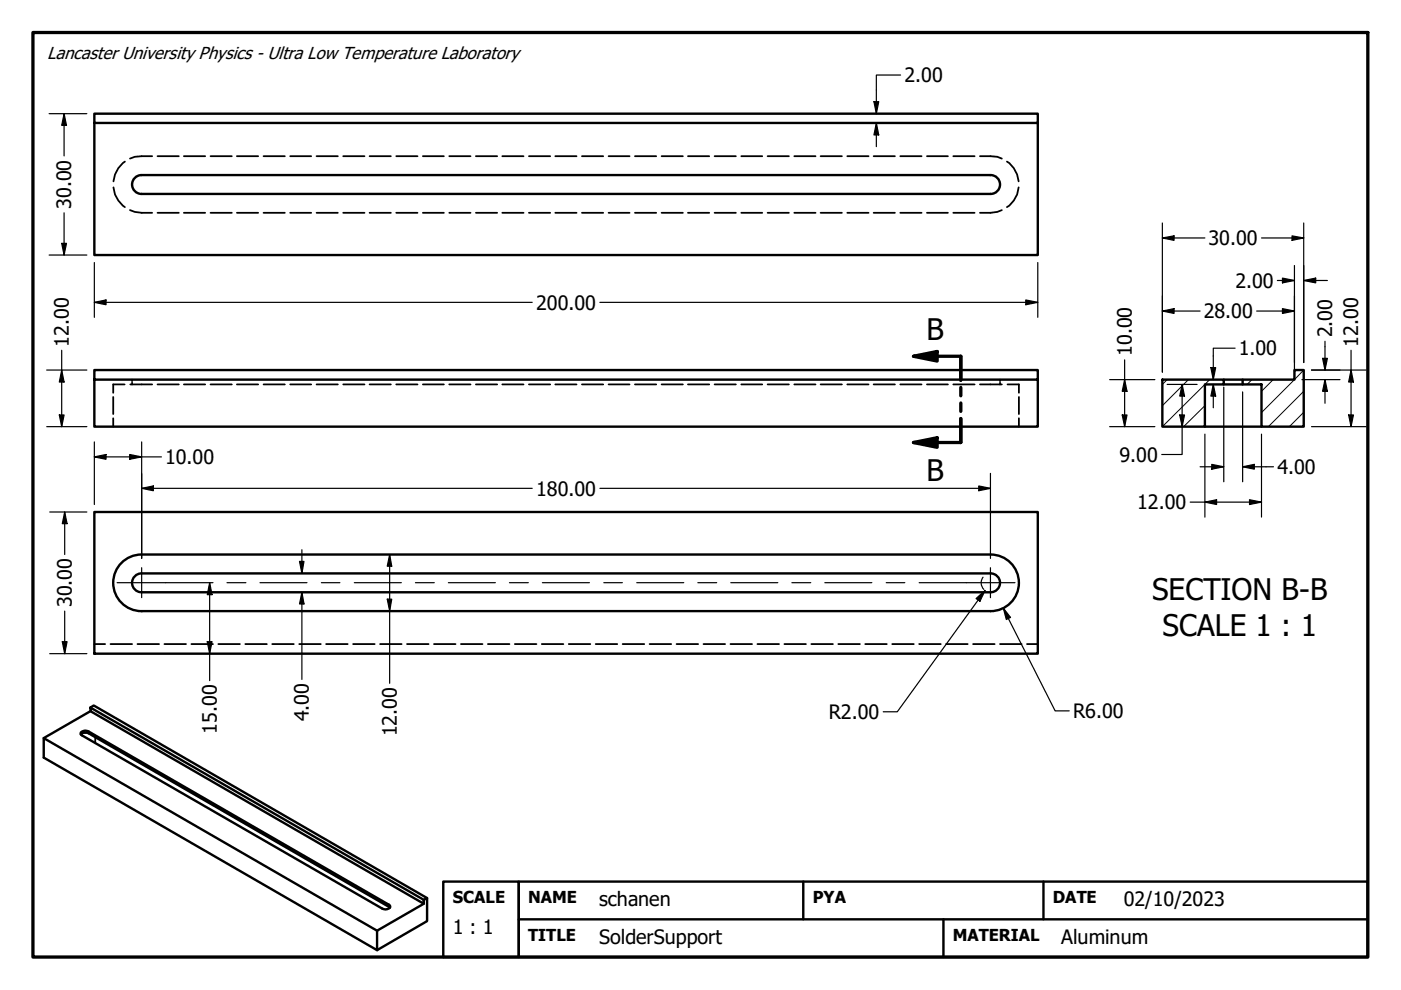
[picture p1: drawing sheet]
<svg xmlns="http://www.w3.org/2000/svg" width="297mm" height="210mm" viewBox="0 0 297 210" stroke-linecap="round" stroke-linejoin="round" font-family="sans-serif">
<!-- layer: Hatch (ANSI) -->
<path d="M276.4 78.5l-8.9 9M247.5 80.5l-1.1 1M252 80.5l-5.6 5.5M255.5 90.5h.1M255.5 86l-4.5 4.5M256.5 80.5l-10.1 10M265.4 80.5l-1 1M269.9 80.5l-2.4 2.5M276.4 87.4l-3 3.1M276.4 83l-7.5 7.5" fill="none" stroke="#000" stroke-width=".21"/>
<!-- layer: Hidden (ANSI) -->
<g fill="none" stroke="#000" stroke-width=".38">
<path d="M24.1 39.7a5.4 5.4 0 0 0 2.4 4.2M26.5 34.3a5.7 5.7 0 0 0-2.4 4.2M32.3 33.1l-3.7 .1-1 .4M33.4 33.1h4.5M39 33.1h4.5M44.6 33.1h4.5M50.2 33.1h4.5M55.9 33.1h4.5M61.5 33.1h4.5M67.1 33.1h4.5M72.8 33.1h4.5M78.4 33.1h4.5"/>
<path d="M84 33.1h4.5M89.7 33.1h4.4M95.2 33.1h4.6M100.9 33.1h4.5M106.5 33.1h4.5M112.1 33.1h4.5M117.7 33.1h4.5M123.4 33.1h4.5M129 33.1h4.5M134.6 33.1h4.5M140.3 33.1h4.5M145.9 33.1h4.5"/>
<path d="M151.5 33.1h4.5M157.2 33.1h4.4M162.8 33.1h4.5M168.4 33.1h4.5M174 33.1h4.5M179.6 33.1h4.5M185.2 33.1h4.5M190.9 33.1h4.5M196.5 33.1h4.5M202.1 33.1h4.5M207.8 33.1l3.7 .1 .9 .4M213.5 34.3a5.5 5.5 0 0 1 2.5 4.2"/>
<path d="M216 39.7a5.3 5.3 0 0 1-2.5 4.2M27.6 44.5l1 .4 1.4 .2h2.3M33.4 45.1h4.5M39 45.1h4.5M44.6 45.1h4.5M50.2 45.1h4.5M55.9 45.1h4.5M61.5 45.1h4.5M67.1 45.1h4.5M72.8 45.1h4.5M78.4 45.1h4.5M84 45.1h4.5"/>
<path d="M89.7 45.1h4.4M95.2 45.1h4.6M100.9 45.1h4.5M106.5 45.1h4.5M112.1 45.1h4.5M117.7 45.1h4.5M123.4 45.1h4.5M129 45.1h4.5M134.6 45.1h4.5M140.3 45.1h4.5M145.9 45.1h4.5M151.5 45.1h4.5"/>
<path d="M157.2 45.1h4.4M162.8 45.1h4.5M168.4 45.1h4.5M174 45.1h4.5M179.6 45.1h4.5M185.2 45.1h4.5M190.9 45.1h4.5M196.5 45.1h4.5M202.1 45.1h4.5M212.4 44.5l-.9 .4-1.5 .2h-2.2M24 84.2v3.6M24 88.7v1.8"/>
<path d="M26.4 81.5h-2.4v1.8M27.6 81.5h4.7M28 80.5v.3M28 81.1v.4M33.4 81.5h4.5M39 81.5h4.5M44.6 81.5h4.5M50.2 81.5h4.5M55.9 81.5h4.5M61.5 81.5h4.5M67.1 81.5h4.5M72.8 81.5h4.5"/>
<path d="M78.4 81.5h4.5M84 81.5h4.5M89.7 81.5h4.4M95.2 81.5h4.6M100.9 81.5h4.5M106.5 81.5h4.5M112.1 81.5h4.5M117.7 81.5h4.5M123.4 81.5h4.5M129 81.5h4.5M134.6 81.5h4.5M140.3 81.5h4.5"/>
<path d="M145.9 81.5h4.5M151.5 81.5h4.5M157.2 81.5h4.4M162.8 81.5h4.5M168.4 81.5h4.5M174 81.5h4.5M179.6 81.5h4.5M185.2 81.5h4.5M190.9 81.5h4.5M196.5 81.5h4.5M202.1 81.5h4.5M207.8 81.5h4.6"/>
<path d="M212 80.5v.3M212 81.1v.4M213.6 81.5h2.4v1.8M216 84.2v3.6M216 88.7v1.8M20 136.6h2.3M23.4 136.6h4.6M29.1 136.6h4.6M34.9 136.6h4.5M40.6 136.6h4.5M46.3 136.6h4.6M52 136.6h4.6"/>
<path d="M57.7 136.6h4.6M63.4 136.6h4.6M69.2 136.6h4.5M74.9 136.6h4.5M80.6 136.6h4.6M86.3 136.6h4.6M92 136.6h4.6M97.7 136.6h4.6M103.4 136.6h4.6M109.2 136.6h4.5M114.9 136.6h4.5M120.6 136.6h4.6"/>
<path d="M126.3 136.6h4.6M132 136.6h4.6M137.7 136.6h4.6M143.4 136.6h4.6M149.2 136.6h4.5M154.9 136.6h4.5M160.6 136.6h4.6M166.3 136.6h4.6M172 136.6h4.6M177.7 136.6h4.6M183.5 136.6h4.5M189.2 136.6h4.5"/>
<path d="M194.9 136.6h4.6M200.6 136.6h4.6M206.3 136.6h4.6M212 136.6h4.6M217.7 136.6h2.3"/>
</g>
<!-- layer: Visible (ANSI) -->
<g fill="none" stroke="#000" stroke-width=".51">
<path d="M20 24.1h200v2h-200zM20 26.1v28h200v-28M30 37.1a2 2 0 0 0-2 2 2 2 0 0 0 2 2M30 37.1h180a2 2 0 0 1 2 2 2 2 0 0 1-2 2h-180M20 80.5v10h200v-12h-200v2h200M246.4 80.5h13.1v1h-4v9h-9.1zM255.5 90.5h12M259.5 81.5h4M259.5 80.5h4M263.5 80.5h10.9v-2h2v12h-8.9v-9h-4zM20 108.6h200v30h-200zM30 117.6a6 6 0 0 0-6 6 6 6 0 0 0 6 6"/>
<path d="M30 117.6h180a6 6 0 0 1 6 6 6 6 0 0 1-6 6h-180M30 121.6a2 2 0 0 0-2 2 2 2 0 0 0 2 2M30 121.6h180a2 2 0 0 1 2 2 2 2 0 0 1-2 2h-180M17.1 155.7a1.29 1.29 0 0 1 1.7-.2l63.9 36.9M17.1 155.3a1.42 1.42 0 0 1 1.7-.2l63.6 36.7 .3 .4a1.23 1.23 0 0 1-1.7 .4l-63.6-36.7-.3-.2zM19.2 150l70.7 40.8v.8l-70.7-40.8zM19.2 150l.7-.4 70.7 40.8-.7 .4M19.2 150.8l-9.9 5.7M89.9 191.6l-10 5.7v4.2l-70.6-40.9v-4.1l70.6 40.8M90.6 190.4v4.9l-10.7 6.2"/>
</g>
<!-- layer: Visible Narrow (ANSI) -->
<path d="M18.8 155.1v.4M20.2 156.3v1.2M82.4 191.8v.4" fill="none" stroke="#000" stroke-width=".38"/>
<!-- layer: Section Line (ANSI) -->
<path d="M193.7 75.5l5-1v2.1zM193.7 75.5h10v5.1M193.7 93.8l5-1v2zM203.7 82.1v1.8M203.7 85.4v1.8M203.7 88.7v5.1h-10" fill="none" stroke="#000" stroke-width=".7"/>
<path d="M193.7 75.5l5-1v2.1zM193.7 93.8l5-1v2z" fill="#000"/>
<!-- layer: Border (ANSI) -->
<path d="M7 6.9h283v196h-283z" fill="none" stroke="#000" stroke-width=".7"/>
<!-- layer: Title (ANSI) -->
<path d="M94 186.9h16v16h-16zM110 186.9h180v16h-180zM110 194.9h180M170.3 186.9v8M200 194.9v8M221.2 186.9v8" fill="none" stroke="#000" stroke-width=".51"/>
<!-- layer: Dimension (ANSI) -->
<g fill="none" stroke="#000" stroke-width=".25">
<path d="M190.9 15.9h-5.1v8.2M10.4 24.1h8M13.6 24.1l.5 2.5h-1zM13.6 24.1v9M185.3 21.6h1l-.5 2.5zM185.8 26.1l.5 2.5h-1zM185.8 26.1v5M10.4 54.1h8M13.1 51.6h1l-.5 2.5zM13.6 45.1v9M20 55.7v11.6M220 55.7v11.6"/>
<path d="M246.4 50.5l2.5-.5v1zM246.4 47.3v31.6M246.4 50.5h9.1M267.5 50.5h8.9M270.8 59.5h3.6M271.9 59l2.5 .5-2.5 .5zM273.9 50l2.5 .5-2.5 .5zM274.4 56.3v22.6M276.4 59.5l2.6-.5v1zM276.4 59.5h5M276.4 47.3v29.6M9.9 78.5h8.5"/>
<path d="M13.1 78.5l.5 2.5h-1zM13.1 74.3v16.2M20 64.1l2.5-.5v1zM20 64.1h92.8M127.2 64.1h92.8M217.5 63.6l2.5 .5-2.5 .5zM238.4 76.3v14.2M246.4 65.9l2.5-.5v1.1zM246.4 65.9h8M256.7 77.9h1l-.5 2.6zM261.9 73.8h-4.7v6.7M266.4 65.9h8"/>
<path d="M271.9 65.4l2.5 .5-2.5 .6zM278.1 78.5h11.5M280.4 76h1l-.5 2.5zM280.9 72.4v6.1M286.4 78.5l.6 2.5h-1.1zM286.4 74.3v16.2M9.9 90.5h8.5M12.6 88h1l-.5 2.5zM20 96.9l2.5-.5v1zM20 93.7v13.3M20 96.9h14.2M27.5 96.4l2.5 .5-2.5 .5z"/>
<path d="M30 93.7v24.7M235.3 80.5h9.6M235.3 90.5h9.6M237.9 88h1.1l-.6 2.5zM238.4 80.5l.6 2.5h-1.1zM247.5 81.5h6.3M250.1 88h1l-.5 2.5zM250.6 81.5l.5 2.5h-1zM250.6 81.5v14.9h-4.3M254.4 99h5.1M255.5 92v17.6M256.9 98.5l2.6 .5-2.6 .5z"/>
<path d="M257.2 81.5l.5 2.5h-1zM257.2 81.5v5M259.5 82.1v20M263.5 99l2.4-.5v1zM263.5 99h6.5M263.5 83.1v19M267.5 92v17.6M276 80.5h8.1M278.1 90.5h11.5M280.9 80.5l.5 2.5h-1zM280.9 80.5v5M285.9 88h1.1l-.6 2.5z"/>
<path d="M10.5 108.6h7.9M13.7 108.6l.5 2.4h-1zM13.7 108.6v9M30 103.5l2.5-.5v1zM30 103.5h82.8M63.5 119h1l-.5 2.6zM64 116.6v5M82.6 117.6l.5 2.5h-1zM82.6 117.6v27.3M127.2 103.5h82.8M207.5 103l2.5 .5-2.5 .5zM210 100.4v18"/>
<path d="M252.3 106.5h15.2M255.5 106.5l2.4-.5v1zM264.9 106l2.6 .5-2.6 .5zM10.5 138.6h7.9M13.2 136.1h1l-.5 2.5zM13.7 129.6v9M43.9 136.1h1.1l-.6 2.5zM44.4 123.5l.6 2.6h-1.1zM44.4 123.5v20.8M64 125.6l.5 2.5h-1zM64 125.6v18.5M82.1 127h1l-.5 2.6z"/>
<path d="M206.9 126.9l2-1.7-1.1 2.3zM208 123.7l.2 .7 .4 .6M208.4 122.4l-.4 1.1M208.9 125.2l-18.7 25.7h-2.9M212.7 128.9l1.5 2-.8 .5zM212.7 128.9l11 21.8h3"/>
</g>
<g fill="#000">
<path d="M13.6 24.1l.5 2.5h-1zM185.3 21.6h1l-.5 2.5zM185.8 26.1l.5 2.5h-1zM13.1 51.6h1l-.5 2.5zM246.4 50.5l2.5-.5v1zM271.9 59l2.5 .5-2.5 .5zM273.9 50l2.5 .5-2.5 .5zM276.4 59.5l2.6-.5v1zM20 64.1l2.5-.5v1zM217.5 63.6l2.5 .5-2.5 .5zM246.4 65.9l2.5-.5v1.1zM256.7 77.9h1l-.5 2.6z"/>
<path d="M271.9 65.4l2.5 .5-2.5 .6zM280.4 76h1l-.5 2.5zM12.6 88h1l-.5 2.5zM13.1 78.5l.5 2.5h-1zM20 96.9l2.5-.5v1zM27.5 96.4l2.5 .5-2.5 .5zM237.9 88h1.1l-.6 2.5zM238.4 80.5l.6 2.5h-1.1zM250.1 88h1l-.5 2.5zM250.6 81.5l.5 2.5h-1zM256.9 98.5l2.6 .5-2.6 .5zM257.2 81.5l.5 2.5h-1z"/>
<path d="M263.5 99l2.4-.5v1zM280.9 80.5l.5 2.5h-1zM285.9 88h1.1l-.6 2.5zM286.4 78.5l.6 2.5h-1.1zM13.7 108.6l.5 2.4h-1zM30 103.5l2.5-.5v1zM63.5 119h1l-.5 2.6zM207.5 103l2.5 .5-2.5 .5zM255.5 106.5l2.4-.5v1zM264.9 106l2.6 .5-2.6 .5zM13.2 136.1h1l-.5 2.5zM43.9 136.1h1.1l-.6 2.5z"/>
<path d="M44.4 123.5l.6 2.6h-1.1zM64 125.6l.5 2.5h-1zM82.1 127h1l-.5 2.6zM82.6 117.6l.5 2.5h-1zM206.9 126.9l2-1.7-1.1 2.3zM212.7 128.9l1.5 2-.8 .5z"/>
</g>
<!-- layer: Center Mark (ANSI) -->
<path d="M30 120.4v6.3M210 120.4v6.3" fill="none" stroke="#000" stroke-width=".25"/>
<!-- layer: Centerline (ANSI) -->
<g fill="none" stroke="#000" stroke-width=".25">
<path d="M24.8 123.5h20.3M48.1 123.5h4M55.1 123.5h10M68.1 123.5h4M75.1 123.5h10M88.1 123.5h4M95.1 123.5h9.9M108 123.5h4M115 123.5h10M128 123.5h4M135 123.5h10M148 123.5h4"/>
<path d="M154.9 123.5h10M167.9 123.5h4M174.9 123.5h9.9M187.9 123.5h3.9M194.9 123.5h20.3"/>
</g>
<g font-size="6.3">
<text x="196.5" y="72">B</text>
<text x="196.5" y="101.9">B</text>
<text x="244.3" y="127.3">SECTION B-B</text>
<text x="246.5" y="134.8">SCALE 1 : 1</text>
</g>
<g font-size="4.2">
<text x="191.8" y="17.4">2.00</text>
<text x="15.1" y="44.3" transform="rotate(-90 15.1 44.3)">30.00</text>
<text x="256.2" y="52">30.00</text>
<text x="113.7" y="65.6">200.00</text>
<text x="261.9" y="61">2.00</text>
<text x="255.2" y="67.5">28.00</text>
<text x="282.4" y="71.5" transform="rotate(-90 282.4 71.5)">2.00</text>
<text x="14.6" y="73.5" transform="rotate(-90 14.6 73.5)">12.00</text>
<text x="240" y="75.5" transform="rotate(-90 240 75.5)">10.00</text>
<text x="262.6" y="75.3">1.00</text>
<text x="288" y="73.5" transform="rotate(-90 288 73.5)">12.00</text>
<text x="35" y="98.4">10.00</text>
<text x="237.4" y="97.9">9.00</text>
<text x="270.8" y="100.5">4.00</text>
<text x="113.7" y="105.1">180.00</text>
<text x="241.1" y="108">12.00</text>
<text x="15.2" y="128.7" transform="rotate(-90 15.2 128.7)">30.00</text>
<text x="46" y="155.5" transform="rotate(-90 46 155.5)">15.00</text>
<text x="65.5" y="152.9" transform="rotate(-90 65.5 152.9)">4.00</text>
<text x="175.7" y="152.4">R2.00</text>
<text x="227.5" y="152.2">R6.00</text>
<text x="84.1" y="156.1" transform="rotate(-90 84.1 156.1)">12.00</text>
<text x="96" y="198">1 : 1</text>
<text x="127" y="192.1">schanen</text>
<text x="238.3" y="192.1">02/10/2023</text>
<text x="127" y="200.1">SolderSupport</text>
<text x="225" y="200.1">Aluminum</text>
</g>
<text font-size="3.7" x="10" y="12.5">Lancaster University Physics - Ultra Low Temperature Laboratory</text>
<g font-size="3.5">
<text x="96" y="191.5">SCALE</text>
<text x="112" y="191.4">NAME</text>
<text x="172.3" y="191.4">PYA</text>
<text x="223.2" y="191.4">DATE</text>
<text x="112" y="199.4">TITLE</text>
<text x="202" y="199.4">MATERIAL</text>
</g>
</svg>
